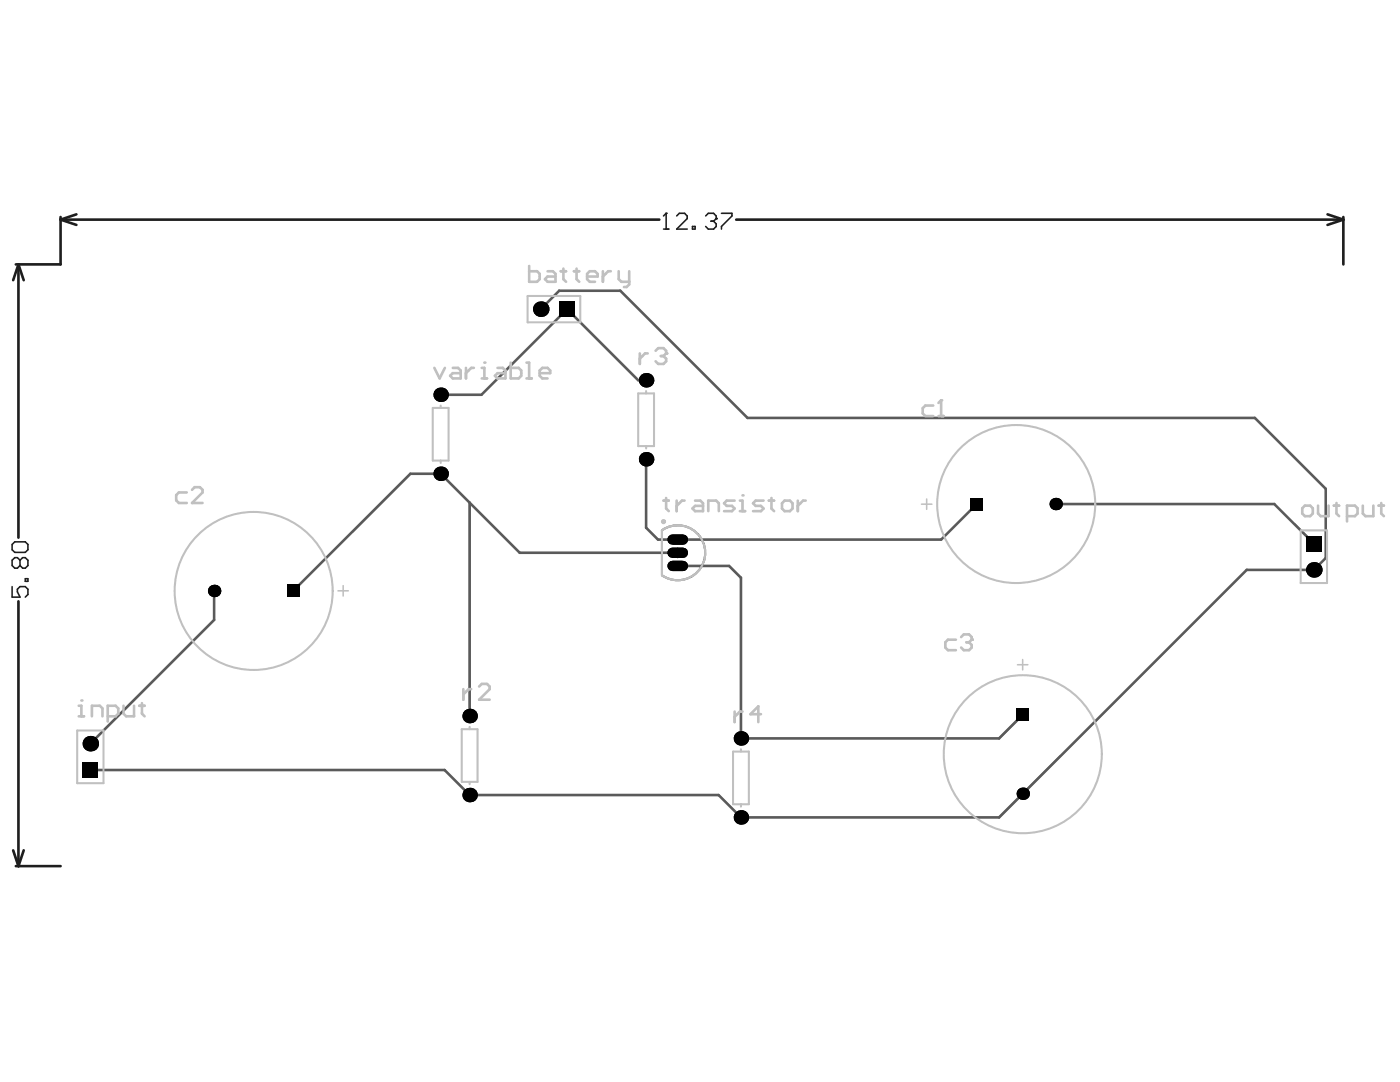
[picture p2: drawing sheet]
<svg xmlns="http://www.w3.org/2000/svg" width="279mm" height="216mm" viewBox="0 0 279 216" stroke-linecap="round" stroke-linejoin="round" font-family="sans-serif">
<path d="M134.2 110.3h2.1M135.3 109.3v2" fill="none" stroke="#5a5a5a" stroke-width=".21"/>
<path d="M132.1 105.8a5.5 5.5 0 0 1 8.6 4.5 5.5 5.5 0 0 1-8.6 4.5z" fill="none" stroke="#5a5a5a" stroke-width=".41"/>
<path d="M107.9 61.7l3.7-3.7h12.2l25.4 25.4h101.2l14.2 14.1v13.8l-2.4 2.4h-13.4l-49.4 49.4h-51.5l-4.5-4.5h-49.7l-5-5h-70.7M128.9 75.9h-1.5l-14.2-14.2-17.1 17.1h-8.2M128.9 91.6v13.7l2.4 2.4h56.5l7.1-7.1M42.7 117.9v5.8l-24.7 24.7M93.7 100.3v42.6M135.3 110.3h-31.6l-15.8-15.8h-6l-23.4 23.4M135.3 112.9h10.2l2.4 2.4v32h51.5l4.7-4.7M210.7 100.6h43.6l7.9 7.9" fill="none" stroke="#5a5a5a" stroke-width=".52"/>
<g fill="#000">
<circle cx="87.9" cy="78.8" r="1.45"/>
<circle cx="107.9" cy="61.7" r="1.55"/>
<circle cx="128.9" cy="75.9" r="1.45"/>
<circle cx="87.9" cy="94.5" r="1.45"/>
<circle cx="128.9" cy="91.6" r="1.45"/>
<circle cx="42.7" cy="117.9" r="1.24"/>
<circle cx="210.7" cy="100.6" r="1.24"/>
<circle cx="262.2" cy="113.7" r="1.55"/>
<circle cx="18" cy="148.4" r="1.55"/>
<circle cx="93.7" cy="142.9" r="1.45"/>
<circle cx="93.7" cy="158.6" r="1.45"/>
<circle cx="147.9" cy="147.3" r="1.45"/>
<circle cx="204.1" cy="158.4" r="1.24"/>
<circle cx="147.9" cy="163.1" r="1.45"/>
</g>
<g fill="#000">
<path d="M111.6 60.1h3.1v3.1h-3.1z" fill-rule="evenodd"/>
<path d="M57.3 116.7h2.4v2.5h-2.4z" fill-rule="evenodd"/>
<path d="M193.7 99.3h2.5v2.5h-2.5z" fill-rule="evenodd"/>
<path d="M260.7 106.9h3.1v3.1h-3.1z" fill-rule="evenodd"/>
<path d="M16.5 152.1h3.1v3.1h-3.1z" fill-rule="evenodd"/>
<path d="M202.9 141.4h2.5v2.5h-2.5z" fill-rule="evenodd"/>
</g>
<path d="M134.2 110.3h2.1M134.2 112.9h2.1M134.2 107.7h2.1" fill="none" stroke="#000" stroke-width="2.1"/>
<g fill="none" stroke="#1e1e1e" stroke-width=".52">
<path d="M3.7 52.8l1 3.1M3.7 52.8l-1.1 3.1M3.7 52.8v54.5M12.1 43.8l3.1 1.1M12.1 43.8h119.5M12.1 43.3v9.5h-8.9M15.2 42.8l-3.1 1M146.9 43.8h121.2M264.9 42.8l3.2 1M268.1 43.8l-3.2 1.1M268.1 43.3v9.5M3.7 120v52.8"/>
<path d="M2.6 169.7l1.1 3.1M3.2 172.8h8.9M4.7 169.7l-1 3.1"/>
</g>
<path d="M132.4 45.7h1.1M132.9 42.6v3.1" fill="none" stroke="#1e1e1e" stroke-width=".31"/>
<circle cx="132.9" cy="42.6" r=".16" fill="#1e1e1e"/>
<path d="M132.9 42.6l-.5 .5M135 43.1l.6-.5h1l.5 .5v.5l-2.1 2.1h2.1M138.2 45.2h.5v.5h-.5zM140.8 43.1l.6-.5h1l.5 .5v.5" fill="none" stroke="#1e1e1e" stroke-width=".31"/>
<circle cx="142.9" cy="43.6" r=".16" fill="#1e1e1e"/>
<path d="M141.9 44.1h.5M142.4 44.1l.5 .6v.5l-.5 .5h-1l-.6-.5M142.9 43.6l-.5 .5M144 42.6h2.1v.5l-2.1 2.1v.5M2.4 108.6l.5-.5h2.1l.6 .5v1.1l-.6 .5h-2.1l-.5-.5zM2.4 117v2.1h1.6l-.5-1v-.5l.5-.6h1l.6 .6v1l-.6 .5M4 111.8l-.5-.5h-.6l-.5 .5v1l.5 .6h.6l.5-.6M4 111.8l.5-.5h.5l.6 .5v1l-.6 .6h-.5l-.5-.6M4 111.8v1M5 115.5h.6v.5h-.6z" fill="none" stroke="#1e1e1e" stroke-width=".31"/>
<g fill="#000">
<circle cx="87.9" cy="78.8" r="1.45"/>
<circle cx="107.9" cy="61.7" r="1.55"/>
<circle cx="128.9" cy="75.9" r="1.45"/>
<circle cx="87.9" cy="94.5" r="1.45"/>
<circle cx="128.9" cy="91.6" r="1.45"/>
<circle cx="42.7" cy="117.9" r="1.24"/>
<circle cx="210.7" cy="100.6" r="1.24"/>
<circle cx="262.2" cy="113.7" r="1.55"/>
<circle cx="18" cy="148.4" r="1.55"/>
<circle cx="93.7" cy="142.9" r="1.45"/>
<circle cx="93.7" cy="158.6" r="1.45"/>
<circle cx="147.9" cy="147.3" r="1.45"/>
<circle cx="204.1" cy="158.4" r="1.24"/>
<circle cx="147.9" cy="163.1" r="1.45"/>
</g>
<g fill="#000">
<path d="M111.6 60.1h3.1v3.1h-3.1z" fill-rule="evenodd"/>
<path d="M57.3 116.7h2.4v2.5h-2.4z" fill-rule="evenodd"/>
<path d="M193.7 99.3h2.5v2.5h-2.5z" fill-rule="evenodd"/>
<path d="M260.7 106.9h3.1v3.1h-3.1z" fill-rule="evenodd"/>
<path d="M16.5 152.1h3.1v3.1h-3.1z" fill-rule="evenodd"/>
<path d="M202.9 141.4h2.5v2.5h-2.5z" fill-rule="evenodd"/>
</g>
<path d="M134.2 110.3h2.1M134.2 112.9h2.1M134.2 107.7h2.1" fill="none" stroke="#000" stroke-width="2.1"/>
<g fill="none" stroke="#c0c0c0" stroke-width=".41">
<path d="M105.3 59.1h10.5v5.2h-10.5zM127.4 78.5h3.1v10.5h-3.1zM128.9 78v.5M86.4 81.4h3.1v10.5h-3.1zM87.9 80.9v.5M87.9 91.9v.5M128.9 89v.5M132.1 105.8a5.5 5.5 0 0 1 8.6 4.5 5.5 5.5 0 0 1-8.6 4.5zM259.6 105.8h5.2v10.5h-5.2zM15.4 145.8h5.3v10.5h-5.3zM92.2 145.5h3.1v10.5h-3.1zM93.7 145v.5"/>
<path d="M93.7 156v.5M146.3 150h3.1v10.5h-3.1zM147.9 149.5v.5M147.9 160.5v.5"/>
<circle cx="50.6" cy="117.9" r="15.8"/>
<circle cx="202.8" cy="100.6" r="15.8"/>
<circle cx="204.1" cy="150.5" r="15.8"/>
</g>
<path d="M184.9 99.6v2M67.5 117.9h2M68.5 116.9v2M183.9 100.6h2.1M203.1 132.6h2M204.1 131.6v2.1" fill="none" stroke="#c0c0c0" stroke-width=".31"/>
<circle cx="132.4" cy="104.1" r=".26" fill="none" stroke="#c0c0c0" stroke-width=".52"/>
<text font-size="5.3" fill="#c0c0c0" x="105.1" y="56.2">CObattery</text>
<g font-size="4.9" fill="#c0c0c0">
<text x="259.6" y="103.3">COoutput</text>
<text x="14.8" y="143.1">COinput</text>
</g>
<g font-size="4.2" fill="#c0c0c0">
<text x="86.1" y="74.9">COvariable</text>
<text x="127" y="72.1">COr3</text>
<text x="183.8" y="82.3">COc1</text>
<text x="34.6" y="99.9">COc2</text>
<text x="131.9" y="101.4">COtransistor</text>
<text x="188.4" y="129.2">COc3</text>
<text x="91.7" y="139.1">COr2</text>
<text x="146.1" y="143.7">COr4</text>
</g>
</svg>
